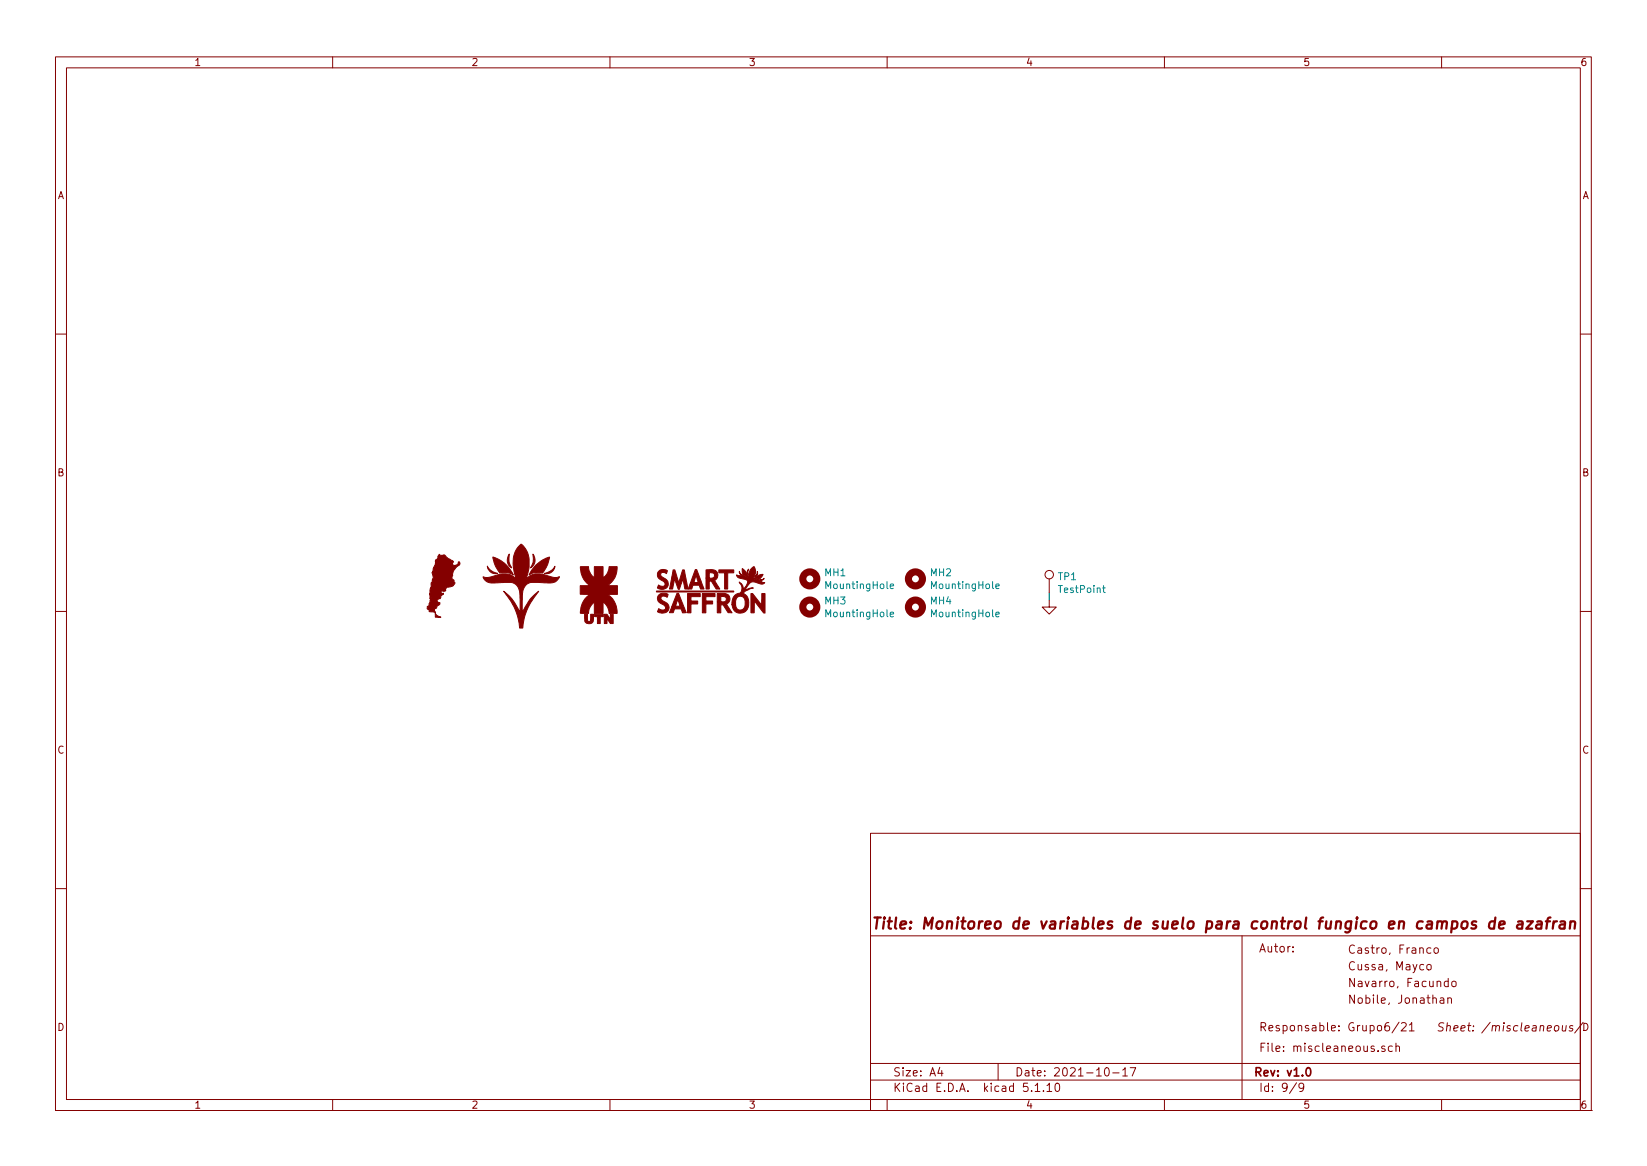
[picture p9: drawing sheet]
<svg xmlns="http://www.w3.org/2000/svg" width="297mm" height="210mm" viewBox="0 0 297 210" stroke-linecap="round" stroke-linejoin="round" font-family="sans-serif">
<g fill="none" stroke="#840000" stroke-width=".18">
<path d="M10 10.3h277v189.9h-277zM12 12.2h273v186.1h-273zM60 10.3v1.9M110 10.3v1.9M160 10.3v1.9M210 10.3v1.9M260 10.3v1.9M10 60.2h2M285 60.2h2M10 110.3h2M189.2 108.2v1.3h1.3l-1.3 1.2-1.2-1.2h1.2M189.2 104.4v2.5"/>
<path d="M285 110.3h2M157 150.3h128v49.9h-128zM10 160.2h2M157 168.8h128M224 168.8v29.5M233.2 171.5v.2M233.2 170.7v.2M257.4 174l.2-.1 .5 .1v.8l-.3 .1-.4-.1zM258.1 171l-.5-.1-.3 .3 .1 .6 .2 .1 .5-.1M258.7 171l.2-.1 .4 .1v.8l-.2 .1-.4-.1zM261.1 179.9v1M261.2 177l-.4-.1-.3 .3 .1 .6 .2 .1 .4-.1"/>
<path d="M261.2 176.4v1.5M261.9 177.1l.2-.2 .5 .2v.7l-.3 .1-.4-.1zM285 160.2h2M60 198.3v1.9M110 198.3v1.9M157 194.8h128M157 191.8h128M160 198.3v1.9M169.5 192.5l-.4 1h1M169.8 193v1M180 191.8v3M186.7 195.8l.4-.5v1.5"/>
<path d="M186.7 196.8h.9M188.2 196.7v.1M188.8 195.8l.5-.5v1.5M188.8 196.8h.9M190.4 195.5l.4-.2a.94 .94 0 0 1 0 1.5l-.5-.3v-.6zM199.3 192.7l.3-.2a.86 .86 0 0 1 .1 1.5 .79 .79 0 0 1-.4-1.3zM200.7 193.5h1.1M202.5 193l.4-.5v1.5M202.5 194h.8M203.8 192.5h1l-.6 1.5M210 198.3v1.9M233.8 195.2l-1.2 2"/>
<path d="M235.1 196l-.3 .3-.4-.1-.1-.2v-.4l.1-.2 .4-.1 .3 .2a1.19 1.19 0 0 1-.3 1.2l-.4 .1M249.8 188.7a.37 .37 0 0 0-.6 .1l.1 .2 .5 .2v.1l-.2 .3-.4-.1M250.5 184.4a.59 .59 0 0 0-.7 .6v.8l.2 .1 .5-.1 .1-.5-.1-.3h-.5l-.2 .3M251.1 188.7l-.4-.1-.3 .3 .1 .6 .2 .1 .4-.1M251.8 188.7a.37 .37 0 0 1 .6 .1v.8M251.8 188.1v1.5M252.3 184.3l-1.2 2M252.8 184.6l.2-.2h.3l.2 .2 .1 .2-.9 1.1h.9M254.2 184.8l.4-.4v1.5M254.2 185.9h.8M259.8 180h.5l.1 .9M260 198.3v1.9"/>
<path d="M260.4 180.3l-.5 .1-.2 .2 .2 .3 .5-.1M261.1 180.1l.1-.1a.37 .37 0 0 1 .6 .1v.8M280.4 185.1l.3-.2 .4 .2v.5l-.3 .3-.4-.1zM281.8 184.9v.9l.3 .1 .2-.1M282.5 184.9l-.2 1M283.7 185l-.4-.1-.2 .2v.3l.5 .1v.3h-.6M285.5 184.3l-1.5 2M287 200.2h.1"/>
<circle cx="189.2" cy="103.6" r=".76"/>
</g>
<path d="M235.7 192.7l.2-.2a.81 .81 0 0 1 .6 .6 .81 .81 0 0 1-.3 .8l-.2 .1a.79 .79 0 0 1-.3-1.3z" fill="none" stroke="#840000" stroke-width=".3"/>
<g fill="none" stroke="#840000" stroke-width=".41">
<path d="M266.2 166.2a.49 .49 0 0 0-.7 .3l.2 .3 .5 .1v.2l-.3 .4-.5-.1M269.6 166.2a.68 .68 0 0 0-1 .3v.8l.3 .2 .5-.1M269.7 165.4l-.3 2.1M270.4 166.8l1-.2-.1-.4-.5-.1-.4 .3v1l.2 .1 .6-.1M273.8 166.2h.8l-.1 1.3M274.6 166.6l-.7 .1a.4 .4 0 0 0-.3 .3 .4 .4 0 0 0 .2 .5l.7-.1M275.4 166.1h1.1l-1.2 1.4h1M277.2 166.2h.8v1.3M278.1 166.6l-.7 .1a.4 .4 0 0 0-.4 .3 .4 .4 0 0 0 .3 .5l.7-.1M278.8 166.1h.8M279.6 165.4l-.4 .2-.1 .2-.2 1.7M280.2 166.1l-.2 1.4"/>
<path d="M280.8 166.1a.55 .55 0 0 0-.6 .4M281.4 166.2h.8l-.1 1.3M282.2 166.6l-.6 .1a.4 .4 0 0 0-.4 .3 .4 .4 0 0 0 .3 .5l.7-.1M283.2 166.3a.52 .52 0 0 1 .9 .1l-.1 1.1M283.3 166.1l-.2 1.4"/>
</g>
<g fill="none" stroke="#840000" stroke-width="1.3">
<circle cx="146" cy="109.5" r="1.27"/>
<circle cx="146" cy="104.4" r="1.27"/>
<circle cx="165.1" cy="109.5" r="1.27"/>
<circle cx="165.1" cy="104.4" r="1.27"/>
</g>
<path d="M160.6 105.7l.6-.1-.1-.2-.3-.1-.2 .2v.6h.5M160.6 110.8l.6-.1-.1-.3h-.3l-.2 .2v.6h.5M179.6 105.7l.6-.1v-.2l-.4-.1-.2 .2 .1 .6h.5M179.6 110.8l.6-.1v-.3h-.4l-.2 .2 .1 .6h.5M198.9 106h.4M199 105.6v1.1l.3 .2" fill="none" stroke="#008484" stroke-width=".18"/>
<g fill="#840000" stroke="#840000" stroke-width=".18">
<path d="M107.2 110.8h1.6v.4h-.5v1.2h-.6v-1.2h-.5z"/>
<path d="M109 110.8h.5l.6 .9v-.9h.5v1.6h-.5l-.6-.9v.9h-.5z"/>
<path d="M105.4 110.8h.5l.1 1.1 .1 .2 .4-.2v-1.1h.5v.8a.81 .81 0 0 1-.9 .9 .81 .81 0 0 1-.7-1.1z"/>
<path d="M104.6 102.2h1.5v.1a2.45 2.45 0 0 0 .9 1.8l.2 .1v-2h1.6v2l.1-.1a2.38 2.38 0 0 0 1-1.9h1.4a3.8 3.8 0 0 1-1.7 3.4h1.8v1.6h-1.8a3.8 3.8 0 0 1 1.7 3.4h-1.4a2.49 2.49 0 0 0-1.1-2v2h-1.6v-2a2.57 2.57 0 0 0-1.1 2h-1.4v-.2a4 4 0 0 1 1.7-3.2h-1.8v-1.6h1.8a4.1 4.1 0 0 1-1.8-3.4z"/>
<path d="M98.2 103.4a2.5 2.5 0 0 0 1.9-1.3 1.49 1.49 0 0 1-1.9 1.3z"/>
<path d="M87.9 102.1a2.77 2.77 0 0 0 1.8 1.3h-.2a1.43 1.43 0 0 1-1.6-1.3z"/>
<path d="M91.8 99.9v.3a2.5 2.5 0 0 0 .4 1.9l.1 .3a1.62 1.62 0 0 1-.5-2.5z"/>
<path d="M96.1 99.9a1.62 1.62 0 0 1-.4 2.5l.1-.2a2.44 2.44 0 0 0 .3-2z"/>
<path d="M96.7 101.9a5.9 5.9 0 0 1 2.4-1.4 6.1 6.1 0 0 1-1.2 2.8l-.3-.1a2.96 2.96 0 0 0-1.9 .3l-.3 .2 .4-.8z"/>
<path d="M88.9 100.5a6 6 0 0 1 3.7 3.2l-.1-.1a2.87 2.87 0 0 0-2.3-.3 4.7 4.7 0 0 1-1.3-2.8z"/>
<path d="M87.1 104h.1a5.2 5.2 0 0 0 3-.5 2.7 2.7 0 0 1 2.9 1l.1 .1-.4-1.3a4.9 4.9 0 0 1 1-5.1 .47 .47 0 0 1 .7 .4 3.9 3.9 0 0 1 .9 2.2v1.7l-.6 2.1a2.69 2.69 0 0 1 1.8-1.1 5.9 5.9 0 0 1 2.5 .4l.8 .2 1-.1a1.79 1.79 0 0 1-2.3 1.1l-2.7-.1a2.07 2.07 0 0 0-1.7 2.4v2.9l.9-1.4a6.3 6.3 0 0 1 2-2.3h.1a11.2 11.2 0 0 0-2.9 6.7h-.6a11.1 11.1 0 0 0-2.9-6.7 9.5 9.5 0 0 1 3 3.7v-3a2.2 2.2 0 0 0-1.6-2.3l-3.9 .1a1.52 1.52 0 0 1-1.2-1.1z"/>
<path d="M118.4 106.6h13.9v.2h-13.9z"/>
<path d="M129.6 102.8h2.7v.5h-1.1v2.9h-.5v-2.9h-1.1z"/>
<path d="M124 107h2.3v.6h-1.7v.8h1.2v.5h-1.2v1.6h-.6z"/>
<path d="M126.7 107h2.3v.6h-1.7v.8h1.2v.5h-1.2v1.6h-.6z"/>
<path d="M133.3 103l.2 .3 .4 .4-.4-.2z"/>
<path d="M136.6 103v.1a.67 .67 0 0 1-.4 .8l.3-.4z"/>
<path d="M137 104.6l.5-.1 .3-.2-.3 .3z"/>
<path d="M135.4 107h.3l1.7 2.1v-2.1h.6v3.6l-.3-.1-1.7-2.1v2.1h-.6z"/>
<path d="M135 102.7v-.1l-.1 .5v.5l-.2-.5z"/>
<path d="M133.9 102.5l.1 .1a2.06 2.06 0 0 1 .8 1.3l.1 .2-.4-.3a.54 .54 0 0 1-.6-.6z"/>
<path d="M135.9 104.4l.7-.5 1-.3-.7 .9-.5-.2z"/>
<path d="M129.4 107h1.3a1.01 1.01 0 0 1 .9 .8 1.01 1.01 0 0 1-.6 1.2l1 1.5h-.7l-.9-1.4-.4-.1v1.5h-.6v-2h1.2l.3-.1a.52 .52 0 0 0-.2-.8h-.7v.9h-.6z"/>
<path d="M127.3 102.8l1.1-.1a1.04 1.04 0 0 1 1.1 .8 1.04 1.04 0 0 1-.6 1.2l.9 1.5h-.6l-.9-1.4h-.2h-.2v1.4h-.6v-2l1 .1a.49 .49 0 0 0 .6-.5 .49 .49 0 0 0-.6-.5h-.4v.9h-.6z"/>
<path d="M125.4 102.7h.3l1.3 3.5h-.7l-.2-.7h-1.1l-.2 .7h-.7l.5-1.2h1.3l-.3-1.2-.5 1.2h-.5z"/>
<path d="M122.1 107h.3l1.4 3.5h-.7l-.3-.7h-1.2l-.2 .7h-.7l.5-1.2h1.5l-.4-1.2-.5 1.2h-.6z"/>
<path d="M118.7 103.1a1.26 1.26 0 0 1 1.7-.2l-.2 .5a.63 .63 0 0 0-1 0 1.07 1.07 0 0 0 .8 1 1.08 1.08 0 0 1 .3 1.5 1.08 1.08 0 0 1-1.5 .2l-.2-.1 .2-.5 .1 .1a.6 .6 0 0 0 1-.4l-.2-.3-1-.8-.1-.7z"/>
<path d="M118.8 107.3l.7-.3h.7l.3 .2-.2 .5h-.1a.58 .58 0 0 0-.6-.2 .58 .58 0 0 0-.4 .5l.6 .5a1.06 1.06 0 0 1 .8 1.3 1.06 1.06 0 0 1-1.3 .7l-.7-.2 .2-.6 .5 .3h.4a.4 .4 0 0 0 .3-.6l-.3-.3-.5-.3a.96 .96 0 0 1-.4-1.5z"/>
<path d="M121.4 102.8h.3l.7 2.3 .7-2.3h.3l.7 3.4h-.6l-.3-1.8-.7 1.9h-.2l-.6-1.9-.4 1.8h-.5z"/>
<path d="M132.9 103.7l.2 .1h1.1a.91 .91 0 0 1 .8 .7h.1a2.2 2.2 0 0 1 .8-2.3h.1a1.79 1.79 0 0 1-.1 2l-.3 .4a1.6 1.6 0 0 1 2 .4l.3 .1-.3 .2-1.1-.2a1.16 1.16 0 0 0-1.7 .6l-.4 .6 1.4-.3-.8 .3a1.23 1.23 0 0 0-.9 .8 1.95 1.95 0 0 1-.2 3.4 1.46 1.46 0 0 1-1.9-1.4h.7a.86 .86 0 0 0 .5 .9 .9 .9 0 0 0 1.2-.9l-.1-1.1a.92 .92 0 0 0-.9-.5 .9 .9 0 0 0-.7 .9v.7h-.7a1.81 1.81 0 0 1 1.5-2.2h.1a1.35 1.35 0 0 0-.3-1.9v-.1a1.8 1.8 0 0 1 .8 1.3l.5-.7a.63 .63 0 0 0 .2-.7 .63 .63 0 0 0-.7-.4l-.4-.1a.74 .74 0 0 1-.8-.6z"/>
<path d="M78.5 110.6l.3 .4 .7 .3h-1z"/>
<path d="M79.2 99.9l.6 .4 .1-.2h.3l.6 .6 .8 .4 .2 .2-.3 .6h.8l.3-.2 .1-.4h.1a.6 .6 0 0 1-.4 .9l-.7 .8-.1 .9-.1 .1v.4l.4 .2 .1 .7-.5 .4-1.1 .1v.7l-.3 .1-.6-.1 .1 .5 .1 .1 .3-.1v.2h-.4l.2 .1-.3 .2-.1 .4a.4 .4 0 0 0-.4 .1 .4 .4 0 0 0-.1 .5l.4 .2v.3l-.4 .2-.2 .5a.37 .37 0 0 0-.4 .3 .37 .37 0 0 0 .2 .4l-1-.1-.1-.4a.33 .33 0 0 1-.3-.3 .33 .33 0 0 1 .2-.3l.3-.8-.1-.2 .2-.3-.2-.1 .2-.1-.2-.1 .1-.2-.1-.5h.1v-.9l.2-.3-.1-.6 .3-.3-.1-.3a1.03 1.03 0 0 0 0-1.3l.3-1 .4-.5-.1-.7 .4-.3v-.4z"/>
</g>
<path d="M189.2 106.9v1.3" fill="none" stroke="#008400" stroke-width=".18"/>
<text font-size="2.8" fill="#840000" x="157" y="167.6">Title: Monitoreo de variables de suelo para control fungico en campos de azafran</text>
<g font-size="2.1" fill="#840000">
<text x="227" y="171.7">Autor:</text>
<text x="243" y="172">Castro, Franco</text>
<text x="243" y="175">Cussa, Mayco</text>
<text x="243" y="178">Navarro, Facundo</text>
<text x="227" y="186">Responsable: Grupo6/21</text>
<text x="243" y="181">Nobile, Jonathan</text>
<text x="259" y="186">Sheet: /miscleaneous/</text>
<text x="227" y="189.7">File: miscleaneous.sch</text>
<text x="161" y="196.9">KiCad E.D.A. kicad 5.1.10</text>
<text x="161" y="194.1">Size: A4</text>
<text x="183" y="194.1">Date: 2021-10-17</text>
<text x="226" y="194.1">Rev: v1.0</text>
<text x="227" y="196.9">Id: 9/9</text>
</g>
<g font-size="1.8" fill="#840000">
<text x="35" y="11.9">1</text>
<text x="85" y="11.9">2</text>
<text x="135" y="11.9">3</text>
<text x="185" y="11.9">4</text>
<text x="235" y="11.9">5</text>
<text x="285" y="11.9">6</text>
<text x="10.4" y="35.9">A</text>
<text x="285.4" y="35.9">A</text>
<text x="10.4" y="85.9">B</text>
<text x="285.4" y="85.9">B</text>
<text x="10.4" y="135.9">C</text>
<text x="285.4" y="135.9">C</text>
<text x="10.4" y="185.9">D</text>
<text x="285.4" y="185.9">D</text>
<text x="35" y="199.9">1</text>
<text x="85" y="199.9">2</text>
<text x="135" y="199.9">3</text>
<text x="185" y="199.9">4</text>
<text x="235" y="199.9">5</text>
<text x="285" y="199.9">6</text>
</g>
<g font-size="1.8" fill="#008484">
<text x="148.8" y="103.9">MH1</text>
<text x="149.1" y="106.2">MountingHole</text>
<text x="167.8" y="103.9">MH2</text>
<text x="168.2" y="106.2">MountingHole</text>
<text x="190.9" y="104.6">TP1</text>
<text x="191.1" y="106.9">TestPoint</text>
<text x="148.8" y="109">MH3</text>
<text x="149.1" y="111.3">MountingHole</text>
<text x="167.8" y="109">MH4</text>
<text x="168.2" y="111.3">MountingHole</text>
</g>
</svg>
